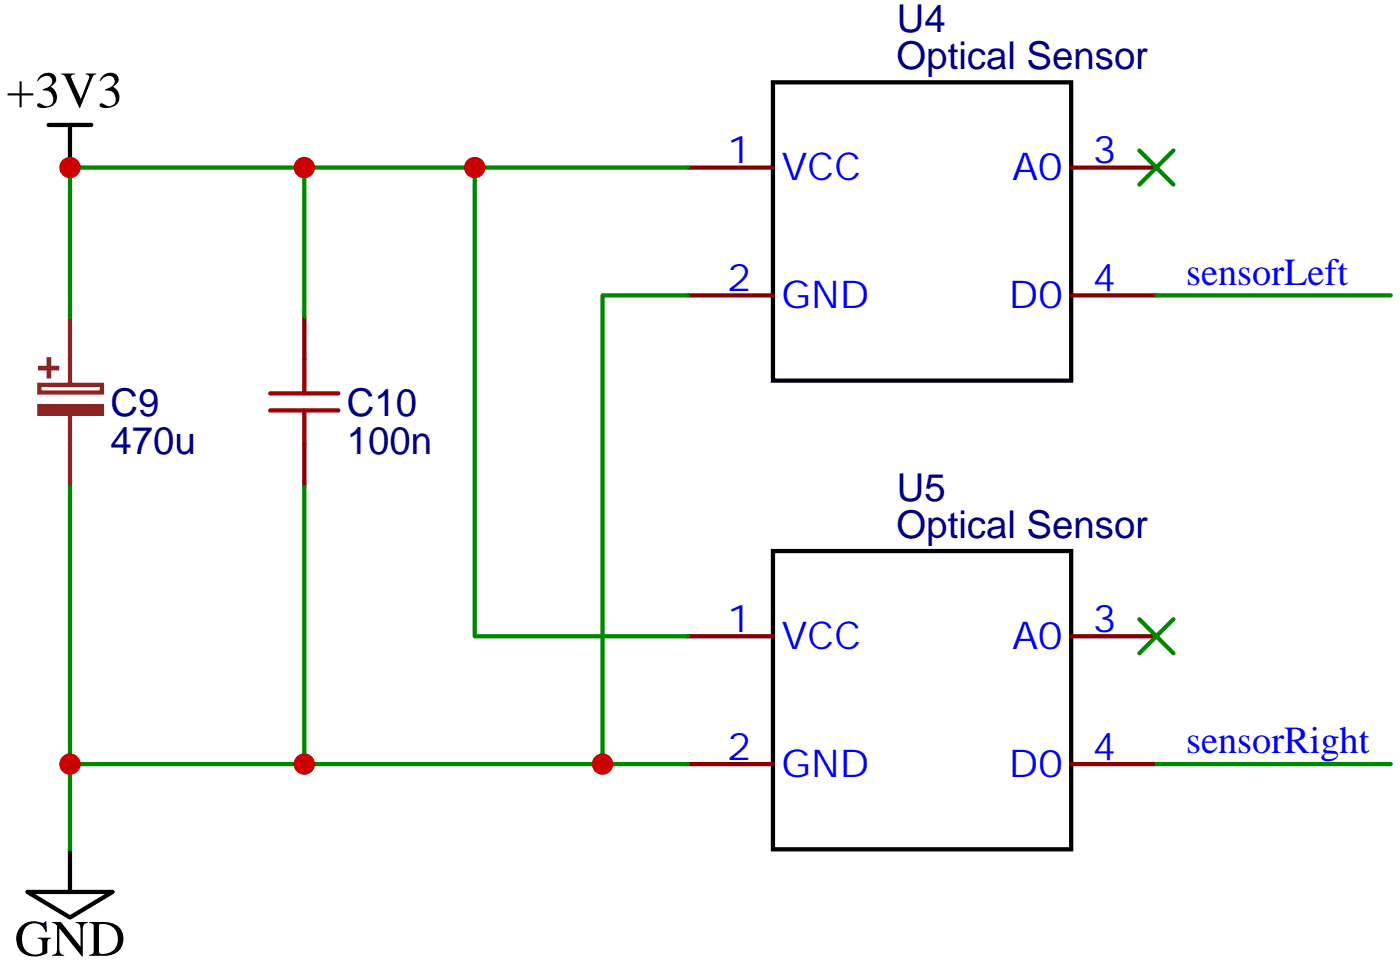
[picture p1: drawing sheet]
<svg xmlns="http://www.w3.org/2000/svg" width="116mm" height="80mm" viewBox="0 0 116 80" stroke-linecap="round" stroke-linejoin="round" font-family="sans-serif">
<path d="M4 10.3h3.6M5.8 10.3v3.6M64 6.8h24.7v24.7h-24.7zM64 45.6h24.7v24.7h-24.7zM2.3 73.8h7l-3.5 2.2zM5.8 70.3v3.5" fill="none" stroke="#000" stroke-width=".35"/>
<path d="M56.9 13.9h7.1M88.7 13.9h7.1M25.2 26.2v3.5M25.2 36.8v3.5M56.9 24.5h7.1M88.7 24.5h7.1M56.9 52.7h7.1M88.7 52.7h7.1M56.9 63.3h7.1M88.7 63.3h7.1" fill="none" stroke="#870000" stroke-width=".35"/>
<path d="M22.4 34h5.6M22.4 32.6h5.6M25.2 29.7v2.9M25.2 34v2.8" fill="none" stroke="#a10000" stroke-width=".35"/>
<g fill="#8c2424" stroke="#8c2424" stroke-width=".35">
<path d="M3.3 33.6h5.1v.7h-5.1z"/>
<path d="M3.3 30.5h1.4z"/>
<path d="M4 29.7l.1 1.5z"/>
</g>
<path d="M3.3 31.9h5.1v.6h-5.1zM5.8 26.2v5.7M5.8 34.3v6" fill="none" stroke="#8c2424" stroke-width=".35"/>
<path d="M25.2 13.9v12.3M39.3 13.9h17.6M5.8 26.2v-12.3h33.5v38.8h17.6M56.9 24.5h-7v38.8M95.8 24.5h19.4M5.8 40.3v23M25.2 40.3v23M56.9 63.3h-51.1v7M95.8 63.3h19.4" fill="none" stroke="#008700" stroke-width=".35"/>
<g fill="#c00">
<circle cx="25.2" cy="63.3" r=".88"/>
<circle cx="39.3" cy="13.9" r=".88"/>
<circle cx="49.9" cy="63.3" r=".88"/>
<circle cx="5.8" cy="13.9" r=".88"/>
<circle cx="5.8" cy="63.3" r=".88"/>
<circle cx="25.2" cy="13.9" r=".88"/>
</g>
<g fill="#c00" stroke="#008700" stroke-width=".35">
<path d="M94.3 51.3l2.9 2.8zM97.2 51.3l-2.9 2.8z"/>
<path d="M94.3 12.5l2.9 2.8zM97.2 12.5l-2.9 2.8z"/>
</g>
<g font-size="4.2">
<text x=".5" y="8.9">+3V3</text>
<text x="1.2" y="79.1">GND</text>
</g>
<g font-size="3.2" fill="#000080">
<text x="74.2" y="5.8">Optical Sensor</text>
<text x="74.2" y="2.7">U4</text>
<text x="9.1" y="34.4">C9</text>
<text x="28.7" y="34.4">C10</text>
<text x="9.1" y="37.6">470u</text>
<text x="28.7" y="37.6">100n</text>
<text x="74.2" y="41.5">U5</text>
<text x="74.2" y="44.6">Optical Sensor</text>
</g>
<g font-size="3.2" fill="#00f">
<text x="60.2" y="13.5">1</text>
<text x="64.7" y="14.9">VCC</text>
<text x="83.8" y="14.9">A0</text>
<text x="90.5" y="13.5">3</text>
<text x="98.2" y="23.6">sensorLeft</text>
<text x="60.2" y="24.1">2</text>
<text x="64.7" y="25.5">GND</text>
<text x="83.5" y="25.5">D0</text>
<text x="90.5" y="24.1">4</text>
<text x="60.2" y="52.3">1</text>
<text x="64.7" y="53.7">VCC</text>
<text x="83.8" y="53.7">A0</text>
<text x="90.5" y="52.3">3</text>
<text x="60.2" y="62.9">2</text>
<text x="64.7" y="64.3">GND</text>
<text x="83.5" y="64.3">D0</text>
<text x="90.5" y="62.9">4</text>
<text x="98.2" y="62.4">sensorRight</text>
</g>
</svg>
